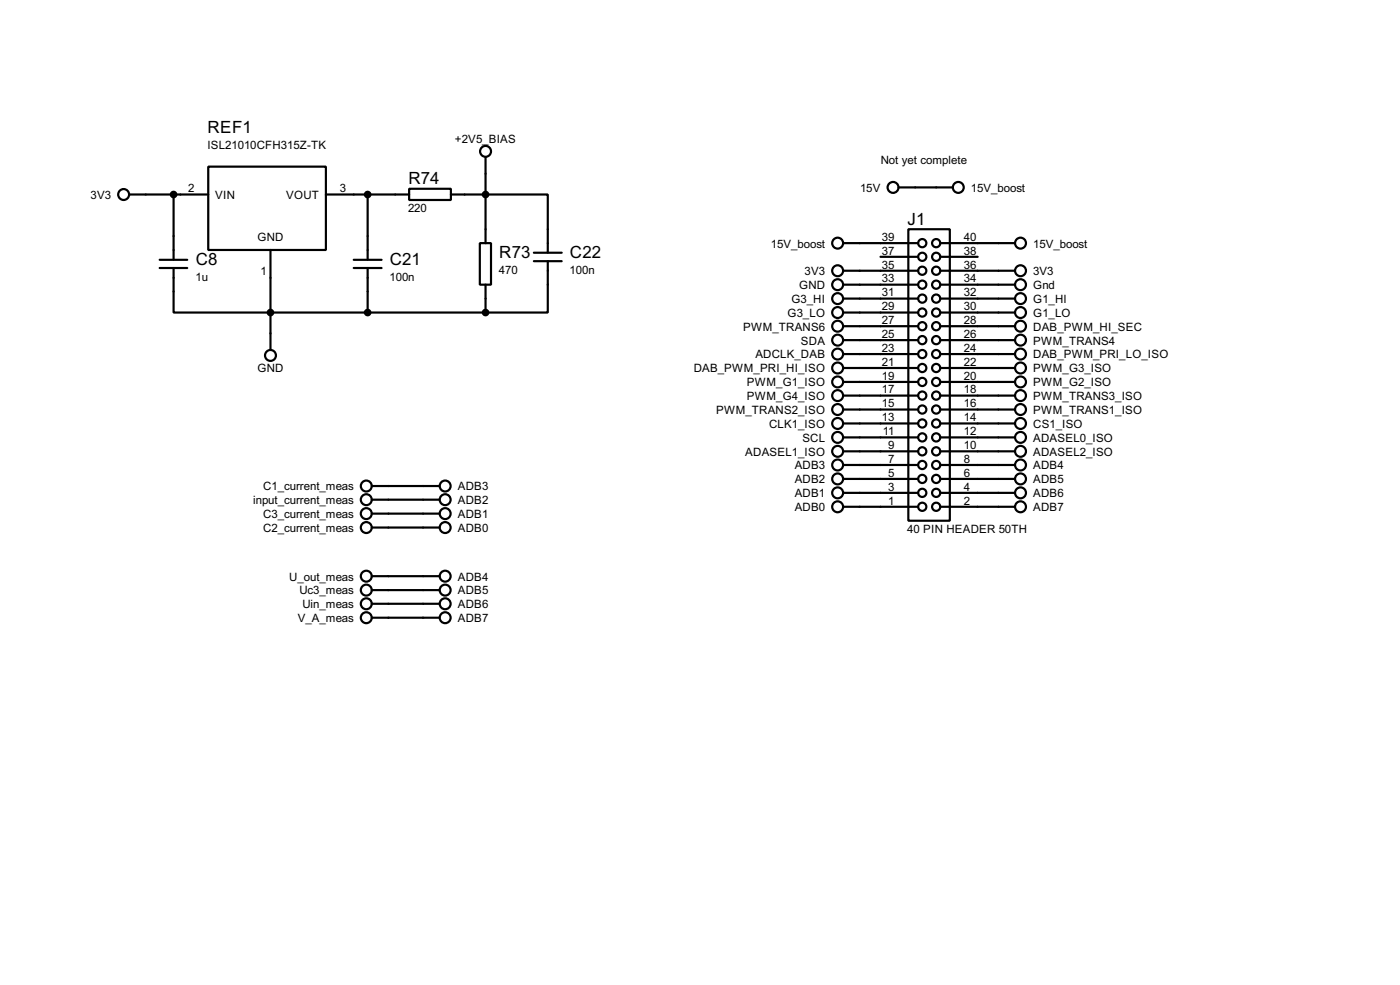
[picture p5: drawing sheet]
<svg xmlns="http://www.w3.org/2000/svg" width="256mm" height="180mm" viewBox="0 0 256 180" stroke-linecap="round" stroke-linejoin="round" font-family="sans-serif">
<g fill="none" stroke="#000" stroke-width=".4">
<path d="M23.7 35.6h14.5M31.8 35.6v12M38.2 30.5h21.5v15.3h-21.5zM59.7 35.6h15.3M67.4 35.6v12M75 34.6h7.6v2h-7.6zM82.6 35.6h17.8v10.7M89 28.8v15.7M164.6 34.3h10M29.3 49.1h5M29.3 47.6h5M31.8 49.1v8.1h57.2"/>
<path d="M49.6 45.8v18.3M64.8 49.1h5.1M64.8 47.6h5.1M67.4 49.1v8.1M87.9 44.5h2.1v7.6h-2.1zM89 52.1v5.1M97.8 47.8h5.1M97.8 46.3h5.1M100.4 47.8v9.4h-11.4M154.5 59.7h13.7M154.5 57.2h13.7M154.5 54.7h13.7"/>
<path d="M154.5 52.1h13.7M154.5 44.5h13.7M154.5 49.6h13.7M161.3 47h6.9M166.4 42h7.6v53.3h-7.6zM172.3 59.7h13.7M172.3 57.2h13.7M172.3 54.7h13.7M172.3 52.1h13.7M172.3 44.5h13.7M172.3 49.6h13.7M172.3 47h6.8"/>
<path d="M154.5 77.5h13.7M154.5 75h13.7M154.5 72.4h13.7M154.5 69.9h13.7M154.5 67.4h13.7M154.5 64.8h13.7M154.5 62.3h13.7M172.3 77.5h13.7M172.3 75h13.7M172.3 72.4h13.7M172.3 69.9h13.7M172.3 67.4h13.7"/>
<path d="M172.3 64.8h13.7M172.3 62.3h13.7M68.1 96.6h12.5M68.1 94h12.5M68.1 89h12.5M68.1 91.5h12.5M154.5 92.8h13.7M154.5 90.2h13.7M154.5 87.7h13.7M154.5 85.1h13.7M154.5 82.6h13.7M154.5 80.1h13.7"/>
<path d="M172.3 92.8h13.7M172.3 90.2h13.7M172.3 87.7h13.7M172.3 85.1h13.7M172.3 82.6h13.7M172.3 80.1h13.7M68.1 110.5h12.5M68.1 113.1h12.5M68.1 105.5h12.5M68.1 108h12.5"/>
<circle cx="22.6" cy="35.6" r="1"/>
<circle cx="88.9" cy="27.7" r="1"/>
<circle cx="163.6" cy="34.3" r="1"/>
<circle cx="175.5" cy="34.3" r="1"/>
<circle cx="153.4" cy="49.6" r="1"/>
<circle cx="153.4" cy="44.5" r="1"/>
<circle cx="153.4" cy="54.7" r="1"/>
<circle cx="153.4" cy="59.7" r="1"/>
<circle cx="153.4" cy="57.2" r="1"/>
<circle cx="153.4" cy="52.1" r="1"/>
<circle cx="168.9" cy="54.7" r=".75"/>
<circle cx="168.9" cy="59.7" r=".75"/>
<circle cx="168.9" cy="57.2" r=".75"/>
<circle cx="168.9" cy="52.1" r=".75"/>
<circle cx="168.9" cy="47" r=".75"/>
<circle cx="168.9" cy="44.5" r=".75"/>
<circle cx="168.9" cy="49.6" r=".75"/>
<circle cx="171.5" cy="54.7" r=".75"/>
<circle cx="171.5" cy="57.2" r=".75"/>
<circle cx="171.5" cy="52.1" r=".75"/>
<circle cx="171.5" cy="59.7" r=".75"/>
<circle cx="171.5" cy="47" r=".75"/>
<circle cx="171.5" cy="44.5" r=".75"/>
<circle cx="171.5" cy="49.6" r=".75"/>
<circle cx="186.9" cy="49.6" r="1"/>
<circle cx="186.9" cy="44.5" r="1"/>
<circle cx="186.9" cy="57.2" r="1"/>
<circle cx="186.9" cy="59.7" r="1"/>
<circle cx="186.9" cy="54.7" r="1"/>
<circle cx="186.9" cy="52.1" r="1"/>
<circle cx="49.5" cy="65.1" r="1"/>
<circle cx="153.4" cy="75" r="1"/>
<circle cx="153.4" cy="67.4" r="1"/>
<circle cx="153.4" cy="77.5" r="1"/>
<circle cx="153.4" cy="64.8" r="1"/>
<circle cx="153.4" cy="69.9" r="1"/>
<circle cx="153.4" cy="72.4" r="1"/>
<circle cx="153.4" cy="62.3" r="1"/>
<circle cx="168.9" cy="77.5" r=".75"/>
<circle cx="168.9" cy="75" r=".75"/>
<circle cx="168.9" cy="67.4" r=".75"/>
<circle cx="168.9" cy="72.4" r=".75"/>
<circle cx="168.9" cy="69.9" r=".75"/>
<circle cx="168.9" cy="62.3" r=".75"/>
<circle cx="168.9" cy="64.8" r=".75"/>
<circle cx="171.5" cy="77.5" r=".75"/>
<circle cx="171.5" cy="75" r=".75"/>
<circle cx="171.5" cy="72.4" r=".75"/>
<circle cx="171.5" cy="64.8" r=".75"/>
<circle cx="171.5" cy="62.3" r=".75"/>
<circle cx="171.5" cy="69.9" r=".75"/>
<circle cx="171.5" cy="67.4" r=".75"/>
<circle cx="186.9" cy="62.3" r="1"/>
<circle cx="186.9" cy="64.8" r="1"/>
<circle cx="186.9" cy="69.9" r="1"/>
<circle cx="186.9" cy="77.5" r="1"/>
<circle cx="186.9" cy="67.4" r="1"/>
<circle cx="186.9" cy="75" r="1"/>
<circle cx="186.9" cy="72.4" r="1"/>
<circle cx="67.1" cy="96.6" r="1"/>
<circle cx="67.1" cy="89" r="1"/>
<circle cx="67.1" cy="94" r="1"/>
<circle cx="67.1" cy="91.5" r="1"/>
<circle cx="81.5" cy="96.6" r="1"/>
<circle cx="81.5" cy="89" r="1"/>
<circle cx="81.5" cy="94" r="1"/>
<circle cx="81.5" cy="91.5" r="1"/>
<circle cx="153.4" cy="85.1" r="1"/>
<circle cx="153.4" cy="92.8" r="1"/>
<circle cx="153.4" cy="87.7" r="1"/>
<circle cx="153.4" cy="90.2" r="1"/>
<circle cx="153.4" cy="82.6" r="1"/>
<circle cx="153.4" cy="80.1" r="1"/>
<circle cx="168.9" cy="82.6" r=".75"/>
<circle cx="168.9" cy="85.1" r=".75"/>
<circle cx="168.9" cy="80.1" r=".75"/>
<circle cx="168.9" cy="92.8" r=".75"/>
<circle cx="168.9" cy="87.7" r=".75"/>
<circle cx="168.9" cy="90.2" r=".75"/>
<circle cx="171.5" cy="85.1" r=".75"/>
<circle cx="171.5" cy="82.6" r=".75"/>
<circle cx="171.5" cy="90.2" r=".75"/>
<circle cx="171.5" cy="80.1" r=".75"/>
<circle cx="171.5" cy="87.7" r=".75"/>
<circle cx="171.5" cy="92.8" r=".75"/>
<circle cx="186.9" cy="92.8" r="1"/>
<circle cx="186.9" cy="80.1" r="1"/>
<circle cx="186.9" cy="87.7" r="1"/>
<circle cx="186.9" cy="90.2" r="1"/>
<circle cx="186.9" cy="82.6" r="1"/>
<circle cx="186.9" cy="85.1" r="1"/>
<circle cx="67.1" cy="110.5" r="1"/>
<circle cx="67.1" cy="108" r="1"/>
<circle cx="67.1" cy="105.5" r="1"/>
<circle cx="67.1" cy="113.1" r="1"/>
<circle cx="81.5" cy="110.5" r="1"/>
<circle cx="81.5" cy="105.5" r="1"/>
<circle cx="81.5" cy="108" r="1"/>
<circle cx="81.5" cy="113.1" r="1"/>
</g>
<g fill="#000" stroke="#000" stroke-width=".4">
<circle cx="31.8" cy="35.6" r=".5"/>
<circle cx="67.3" cy="35.6" r=".5"/>
<circle cx="88.9" cy="35.6" r=".5"/>
<circle cx="49.5" cy="57.2" r=".5"/>
<circle cx="67.3" cy="57.2" r=".5"/>
<circle cx="88.9" cy="57.2" r=".5"/>
</g>
<g font-size="3.5">
<text x="38" y="24.3">REF1</text>
<text x="74.8" y="33.8">R74</text>
<text x="166.3" y="41.2">J1</text>
<text x="91.5" y="47.2">R73</text>
<text x="104.4" y="47.2">C22</text>
<text x="35.9" y="48.5">C8</text>
<text x="71.4" y="48.5">C21</text>
</g>
<g font-size="2.4">
<text x="38" y="27.2">ISL21010CFH315Z-TK</text>
<text x="83.4" y="26.3">+2V5_BIAS</text>
<text x="161.3" y="30">Not yet complete</text>
<text x="34.5" y="35.2">2</text>
<text x="62.3" y="35.2">3</text>
<text x="157.6" y="35.1">15V</text>
<text x="177.9" y="35.1">15V_boost</text>
<text x="16.6" y="36.4">3V3</text>
<text x="39.4" y="36.4">VIN</text>
<text x="52.4" y="36.4">VOUT</text>
<text x="74.8" y="38.8">220</text>
<text x="47.2" y="44.1">GND</text>
<text x="141.2" y="45.3">15V_boost</text>
<text x="161.6" y="46.6">37</text>
<text x="161.6" y="44.1">39</text>
<text x="176.6" y="46.6">38</text>
<text x="176.6" y="44.1">40</text>
<text x="189.3" y="45.3">15V_boost</text>
<text x="35.8" y="51.4">1u</text>
<text x="47.8" y="50.3">1</text>
<text x="71.4" y="51.4">100n</text>
<text x="91.4" y="50.1">470</text>
<text x="104.4" y="50.1">100n</text>
<text x="146.4" y="52.9">GND</text>
<text x="147.4" y="50.4">3V3</text>
<text x="161.6" y="51.7">33</text>
<text x="161.6" y="49.2">35</text>
<text x="176.6" y="51.7">34</text>
<text x="176.6" y="49.2">36</text>
<text x="189.3" y="50.4">3V3</text>
<text x="189.3" y="52.9">Gnd</text>
<text x="144.3" y="58">G3_LO</text>
<text x="145" y="55.4">G3_HI</text>
<text x="161.6" y="59.3">27</text>
<text x="161.6" y="56.8">29</text>
<text x="161.6" y="54.3">31</text>
<text x="176.6" y="59.3">28</text>
<text x="176.6" y="56.8">30</text>
<text x="176.6" y="54.3">32</text>
<text x="189.3" y="55.4">G1_HI</text>
<text x="189.3" y="58">G1_LO</text>
<text x="136.1" y="60.5">PWM_TRANS6</text>
<text x="138.4" y="65.6">ADCLK_DAB</text>
<text x="146.7" y="63.1">SDA</text>
<text x="161.6" y="64.4">23</text>
<text x="161.6" y="61.9">25</text>
<text x="176.6" y="64.4">24</text>
<text x="176.6" y="61.9">26</text>
<text x="189.3" y="60.5">DAB_PWM_HI_SEC</text>
<text x="189.3" y="63.1">PWM_TRANS4</text>
<text x="189.3" y="65.6">DAB_PWM_PRI_LO_ISO</text>
<text x="47.2" y="68.1">GND</text>
<text x="127.1" y="68.1">DAB_PWM_PRI_HI_ISO</text>
<text x="136.8" y="70.7">PWM_G1_ISO</text>
<text x="161.6" y="72">17</text>
<text x="161.6" y="69.5">19</text>
<text x="161.6" y="67">21</text>
<text x="176.6" y="72">18</text>
<text x="176.6" y="69.5">20</text>
<text x="176.6" y="67">22</text>
<text x="189.3" y="68.1">PWM_G3_ISO</text>
<text x="189.3" y="70.7">PWM_G2_ISO</text>
<text x="131.2" y="75.8">PWM_TRANS2_ISO</text>
<text x="136.8" y="73.2">PWM_G4_ISO</text>
<text x="161.6" y="77.1">13</text>
<text x="161.6" y="74.6">15</text>
<text x="176.6" y="77.1">14</text>
<text x="176.6" y="74.6">16</text>
<text x="189.3" y="73.2">PWM_TRANS3_ISO</text>
<text x="189.3" y="75.8">PWM_TRANS1_ISO</text>
<text x="136.5" y="83.4">ADASEL1_ISO</text>
<text x="140.9" y="78.3">CLK1_ISO</text>
<text x="147" y="80.8">SCL</text>
<text x="161.7" y="79.7">11</text>
<text x="162.7" y="82.2">9</text>
<text x="176.6" y="82.2">10</text>
<text x="176.6" y="79.7">12</text>
<text x="189.3" y="78.3">CS1_ISO</text>
<text x="189.3" y="80.8">ADASEL0_ISO</text>
<text x="189.3" y="83.4">ADASEL2_ISO</text>
<text x="48.2" y="89.8">C1_current_meas</text>
<text x="83.9" y="89.8">ADB3</text>
<text x="145.6" y="85.9">ADB3</text>
<text x="145.6" y="88.5">ADB2</text>
<text x="162.7" y="89.8">3</text>
<text x="162.7" y="87.3">5</text>
<text x="162.7" y="84.7">7</text>
<text x="176.6" y="89.8">4</text>
<text x="176.6" y="87.3">6</text>
<text x="176.6" y="84.7">8</text>
<text x="189.3" y="85.9">ADB4</text>
<text x="189.3" y="88.5">ADB5</text>
<text x="46.4" y="92.3">input_current_meas</text>
<text x="48.2" y="94.8">C3_current_meas</text>
<text x="83.9" y="94.8">ADB1</text>
<text x="83.9" y="92.3">ADB2</text>
<text x="145.6" y="93.6">ADB0</text>
<text x="145.6" y="91">ADB1</text>
<text x="162.7" y="92.4">1</text>
<text x="176.6" y="92.4">2</text>
<text x="189.3" y="91">ADB6</text>
<text x="189.3" y="93.6">ADB7</text>
<text x="48.2" y="97.4">C2_current_meas</text>
<text x="83.9" y="97.4">ADB0</text>
<text x="166.2" y="97.5">40 PIN HEADER 50TH</text>
<text x="53" y="106.3">U_out_meas</text>
<text x="83.9" y="106.3">ADB4</text>
<text x="54.5" y="113.9">V_A_meas</text>
<text x="54.8" y="108.8">Uc3_meas</text>
<text x="55.4" y="111.3">Uin_meas</text>
<text x="83.9" y="111.3">ADB6</text>
<text x="83.9" y="113.9">ADB7</text>
<text x="83.9" y="108.8">ADB5</text>
</g>
</svg>
